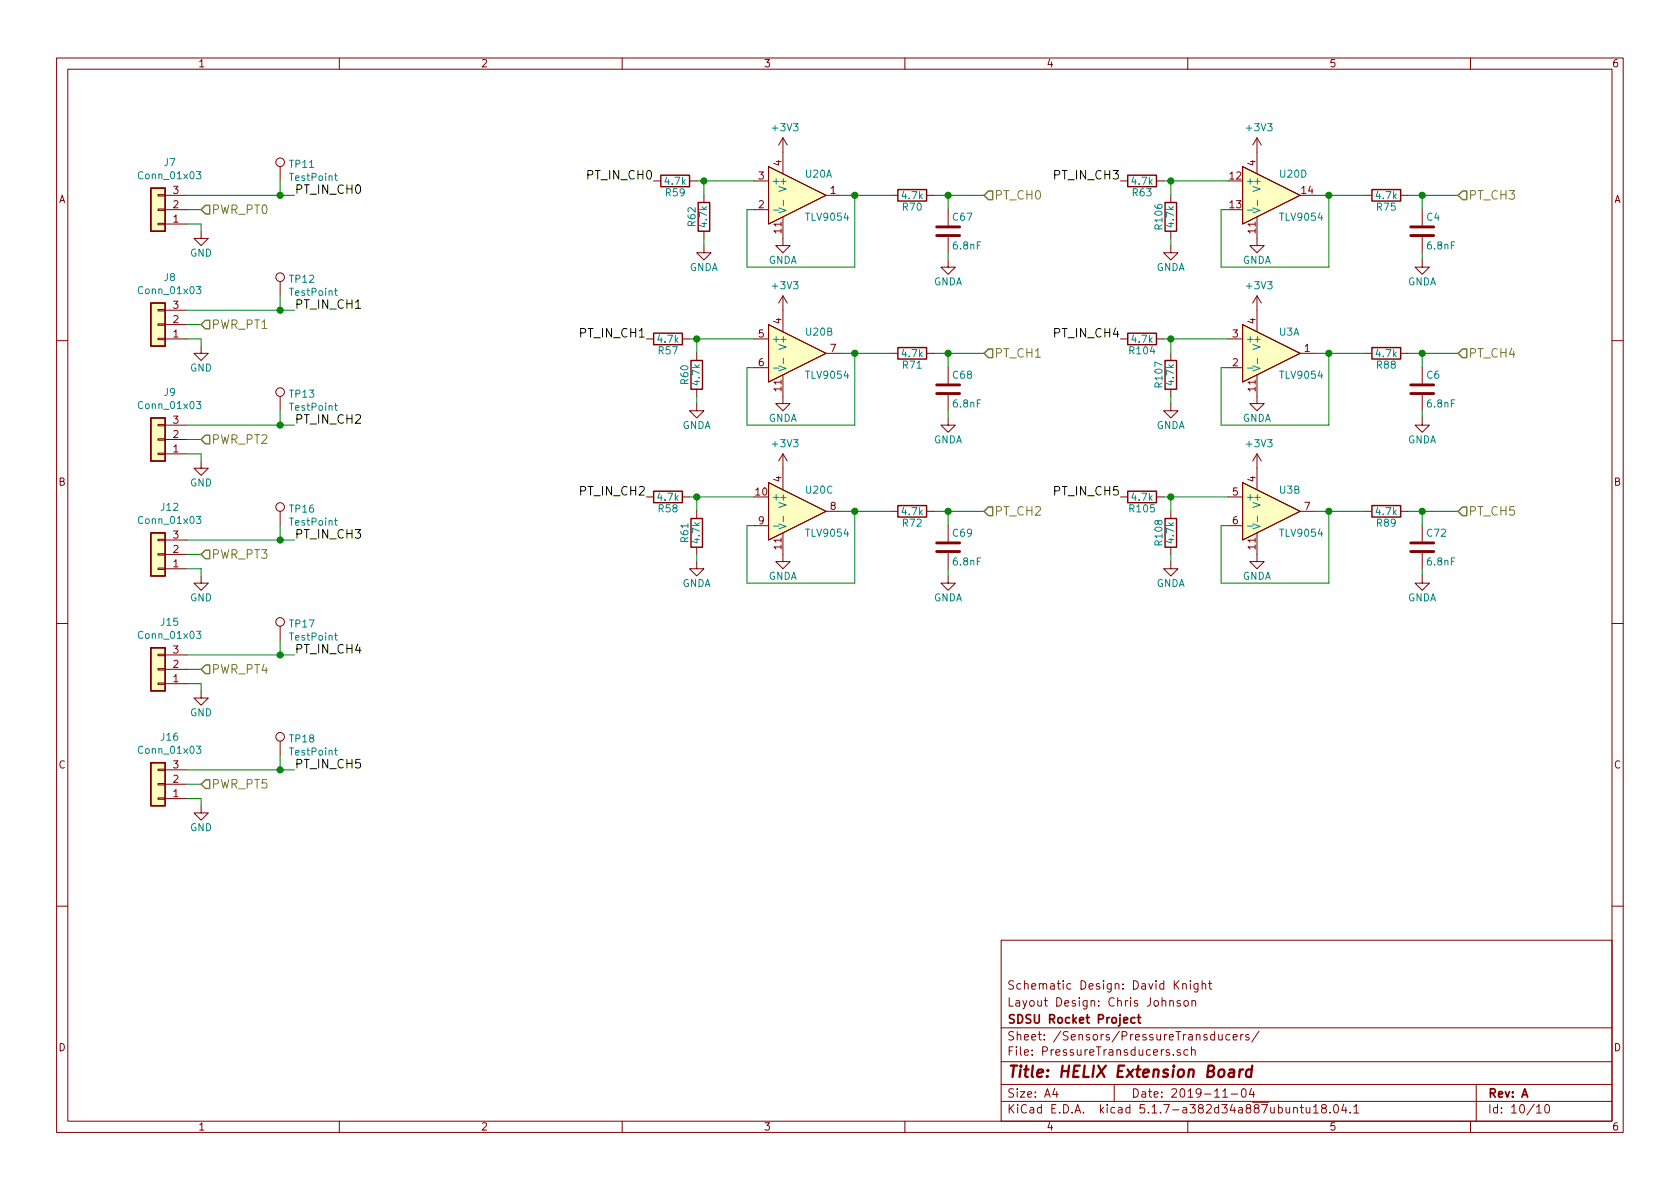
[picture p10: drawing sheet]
EESchema Schematic File Version 4
EELAYER 30 0
EELAYER END
$Descr A4 11693 8268
encoding utf-8
Sheet 10 10
Title "HELIX Extension Board"
Date "2019-11-04"
Rev "A"
Comp "SDSU Rocket Project"
Comment1 "Layout Design: Chris Johnson"
Comment2 "Schematic Design: David Knight"
Comment3 ""
Comment4 ""
$EndDescr
$Comp
L power:GND #PWR0101
U 1 1
P 1400 1600
F 0 "#PWR0101" H 1400 1350 50  0001 C CNN
F 1 "GND" H 1400 1450 50  0000 C CNN
F 2 "" H 1400 1600 50  0000 C CNN
F 3 "" H 1400 1600 50  0000 C CNN
	1    1400 1600
	1    0    0    -1  
$EndComp
Text HLabel 1400 1450 2    60   Input ~ 0
PWR_PT0
Wire Wire Line
	1300 1550 1400 1550
Wire Wire Line
	1400 1550 1400 1600
Wire Wire Line
	1400 1450 1300 1450
Wire Wire Line
	5250 1450 5200 1450
Wire Wire Line
	5200 1850 5950 1850
Wire Wire Line
	5850 1350 5950 1350
Connection ~ 5950 1350
$Comp
L Device:C C67
U 1 1
P 6600 1600
F 0 "C67" H 6625 1700 50  0000 L CNN
F 1 "6.8nF" H 6625 1500 50  0000 L CNN
F 2 "Capacitor_SMD:C_1206_3216Metric_Pad1.42x1.75mm_HandSolder" H 6638 1450 50  0001 C CNN
F 3 "" H 6600 1600 50  0000 C CNN
	1    6600 1600
	1    0    0    -1  
$EndComp
$Comp
L Device:R R70
U 1 1
P 6350 1350
F 0 "R70" V 6430 1350 50  0000 C CNN
F 1 "4.7k" V 6350 1350 50  0000 C CNN
F 2 "Resistor_SMD:R_1206_3216Metric_Pad1.42x1.75mm_HandSolder" V 6280 1350 50  0001 C CNN
F 3 "" H 6350 1350 50  0000 C CNN
	1    6350 1350
	0    1    1    0   
$EndComp
Wire Wire Line
	6600 1800 6600 1750
Wire Wire Line
	6500 1350 6600 1350
Connection ~ 6600 1350
$Comp
L power:GND #PWR0102
U 1 1
P 1400 2400
F 0 "#PWR0102" H 1400 2150 50  0001 C CNN
F 1 "GND" H 1400 2250 50  0000 C CNN
F 2 "" H 1400 2400 50  0000 C CNN
F 3 "" H 1400 2400 50  0000 C CNN
	1    1400 2400
	1    0    0    -1  
$EndComp
Text HLabel 1400 2250 2    60   Input ~ 0
PWR_PT1
Wire Wire Line
	1300 2350 1400 2350
Wire Wire Line
	1400 2350 1400 2400
Wire Wire Line
	1400 2250 1300 2250
$Comp
L power:GND #PWR0103
U 1 1
P 1400 3200
F 0 "#PWR0103" H 1400 2950 50  0001 C CNN
F 1 "GND" H 1400 3050 50  0000 C CNN
F 2 "" H 1400 3200 50  0000 C CNN
F 3 "" H 1400 3200 50  0000 C CNN
	1    1400 3200
	1    0    0    -1  
$EndComp
Text HLabel 1400 3050 2    60   Input ~ 0
PWR_PT2
Wire Wire Line
	1300 3150 1400 3150
Wire Wire Line
	1400 3150 1400 3200
Wire Wire Line
	1400 3050 1300 3050
Text HLabel 6850 1350 2    60   Input ~ 0
PT_CH0
Text HLabel 6850 2450 2    60   Input ~ 0
PT_CH1
Text HLabel 6850 3550 2    60   Input ~ 0
PT_CH2
$Comp
L power:GNDA #PWR0106
U 1 1
P 5450 1650
F 0 "#PWR0106" H 5450 1400 50  0001 C CNN
F 1 "GNDA" H 5450 1500 50  0000 C CNN
F 2 "" H 5450 1650 50  0000 C CNN
F 3 "" H 5450 1650 50  0000 C CNN
	1    5450 1650
	1    0    0    -1  
$EndComp
$Comp
L power:GNDA #PWR0111
U 1 1
P 6600 1800
F 0 "#PWR0111" H 6600 1550 50  0001 C CNN
F 1 "GNDA" H 6600 1650 50  0000 C CNN
F 2 "" H 6600 1800 50  0000 C CNN
F 3 "" H 6600 1800 50  0000 C CNN
	1    6600 1800
	1    0    0    -1  
$EndComp
Wire Wire Line
	5950 1850 5950 1350
Wire Wire Line
	5200 1450 5200 1850
Wire Wire Line
	6600 1450 6600 1350
Wire Wire Line
	5250 2550 5200 2550
Wire Wire Line
	5200 2950 5950 2950
Wire Wire Line
	5850 2450 5950 2450
Connection ~ 5950 2450
$Comp
L Device:C C68
U 1 1
P 6600 2700
F 0 "C68" H 6625 2800 50  0000 L CNN
F 1 "6.8nF" H 6625 2600 50  0000 L CNN
F 2 "Capacitor_SMD:C_1206_3216Metric_Pad1.42x1.75mm_HandSolder" H 6638 2550 50  0001 C CNN
F 3 "" H 6600 2700 50  0000 C CNN
	1    6600 2700
	1    0    0    -1  
$EndComp
$Comp
L Device:R R71
U 1 1
P 6350 2450
F 0 "R71" V 6430 2450 50  0000 C CNN
F 1 "4.7k" V 6350 2450 50  0000 C CNN
F 2 "Resistor_SMD:R_1206_3216Metric_Pad1.42x1.75mm_HandSolder" V 6280 2450 50  0001 C CNN
F 3 "" H 6350 2450 50  0000 C CNN
	1    6350 2450
	0    1    1    0   
$EndComp
Wire Wire Line
	6600 2900 6600 2850
Wire Wire Line
	6500 2450 6600 2450
Connection ~ 6600 2450
$Comp
L power:GNDA #PWR0108
U 1 1
P 5450 2750
F 0 "#PWR0108" H 5450 2500 50  0001 C CNN
F 1 "GNDA" H 5450 2600 50  0000 C CNN
F 2 "" H 5450 2750 50  0000 C CNN
F 3 "" H 5450 2750 50  0000 C CNN
	1    5450 2750
	1    0    0    -1  
$EndComp
$Comp
L power:GNDA #PWR0112
U 1 1
P 6600 2900
F 0 "#PWR0112" H 6600 2650 50  0001 C CNN
F 1 "GNDA" H 6600 2750 50  0000 C CNN
F 2 "" H 6600 2900 50  0000 C CNN
F 3 "" H 6600 2900 50  0000 C CNN
	1    6600 2900
	1    0    0    -1  
$EndComp
Wire Wire Line
	5950 2950 5950 2450
Wire Wire Line
	5200 2550 5200 2950
Wire Wire Line
	6600 2550 6600 2450
Wire Wire Line
	5250 3650 5200 3650
Wire Wire Line
	5200 4050 5950 4050
Wire Wire Line
	5850 3550 5950 3550
Connection ~ 5950 3550
$Comp
L Device:C C69
U 1 1
P 6600 3800
F 0 "C69" H 6625 3900 50  0000 L CNN
F 1 "6.8nF" H 6625 3700 50  0000 L CNN
F 2 "Capacitor_SMD:C_1206_3216Metric_Pad1.42x1.75mm_HandSolder" H 6638 3650 50  0001 C CNN
F 3 "" H 6600 3800 50  0000 C CNN
	1    6600 3800
	1    0    0    -1  
$EndComp
$Comp
L Device:R R72
U 1 1
P 6350 3550
F 0 "R72" V 6430 3550 50  0000 C CNN
F 1 "4.7k" V 6350 3550 50  0000 C CNN
F 2 "Resistor_SMD:R_1206_3216Metric_Pad1.42x1.75mm_HandSolder" V 6280 3550 50  0001 C CNN
F 3 "" H 6350 3550 50  0000 C CNN
	1    6350 3550
	0    1    1    0   
$EndComp
Wire Wire Line
	6600 4000 6600 3950
Wire Wire Line
	6500 3550 6600 3550
Connection ~ 6600 3550
$Comp
L power:GNDA #PWR0110
U 1 1
P 5450 3850
F 0 "#PWR0110" H 5450 3600 50  0001 C CNN
F 1 "GNDA" H 5450 3700 50  0000 C CNN
F 2 "" H 5450 3850 50  0000 C CNN
F 3 "" H 5450 3850 50  0000 C CNN
	1    5450 3850
	1    0    0    -1  
$EndComp
$Comp
L power:GNDA #PWR0113
U 1 1
P 6600 4000
F 0 "#PWR0113" H 6600 3750 50  0001 C CNN
F 1 "GNDA" H 6600 3850 50  0000 C CNN
F 2 "" H 6600 4000 50  0000 C CNN
F 3 "" H 6600 4000 50  0000 C CNN
	1    6600 4000
	1    0    0    -1  
$EndComp
Wire Wire Line
	5950 4050 5950 3550
Wire Wire Line
	5200 3650 5200 4050
Wire Wire Line
	6600 3650 6600 3550
Wire Wire Line
	1300 1350 1950 1350
Wire Wire Line
	2050 2150 1950 2150
Wire Wire Line
	1300 2950 1950 2950
Wire Wire Line
	5950 1350 6200 1350
Wire Wire Line
	6600 1350 6850 1350
Wire Wire Line
	5950 2450 6200 2450
Wire Wire Line
	6600 2450 6850 2450
Wire Wire Line
	5950 3550 6200 3550
Wire Wire Line
	6600 3550 6850 3550
$Comp
L Connector_Generic:Conn_01x03 J7
U 1 1
P 1100 1450
F 0 "J7" H 1018 1125 50  0000 C CNN
F 1 "Conn_01x03" H 1018 1216 50  0000 C CNN
F 2 "Connector_Molex:Molex_MicroClasp_55932-0330_1x03_P2.00mm_Vertical" H 1100 1450 50  0001 C CNN
F 3 "~" H 1100 1450 50  0001 C CNN
	1    1100 1450
	-1   0    0    1   
$EndComp
$Comp
L Connector_Generic:Conn_01x03 J8
U 1 1
P 1100 2250
F 0 "J8" H 1018 1925 50  0000 C CNN
F 1 "Conn_01x03" H 1018 2016 50  0000 C CNN
F 2 "Connector_Molex:Molex_MicroClasp_55932-0330_1x03_P2.00mm_Vertical" H 1100 2250 50  0001 C CNN
F 3 "~" H 1100 2250 50  0001 C CNN
	1    1100 2250
	-1   0    0    1   
$EndComp
$Comp
L Connector_Generic:Conn_01x03 J9
U 1 1
P 1100 3050
F 0 "J9" H 1018 2725 50  0000 C CNN
F 1 "Conn_01x03" H 1018 2816 50  0000 C CNN
F 2 "Connector_Molex:Molex_MicroClasp_55932-0330_1x03_P2.00mm_Vertical" H 1100 3050 50  0001 C CNN
F 3 "~" H 1100 3050 50  0001 C CNN
	1    1100 3050
	-1   0    0    1   
$EndComp
$Comp
L Connector:TestPoint TP13
U 1 1
P 1950 2850
F 0 "TP13" H 2008 2968 50  0000 L CNN
F 1 "TestPoint" H 2008 2877 50  0000 L CNN
F 2 "TestPoint:TestPoint_Keystone_5010-5014_Multipurpose" H 2150 2850 50  0001 C CNN
F 3 "~" H 2150 2850 50  0001 C CNN
	1    1950 2850
	1    0    0    -1  
$EndComp
$Comp
L Connector:TestPoint TP12
U 1 1
P 1950 2050
F 0 "TP12" H 2008 2168 50  0000 L CNN
F 1 "TestPoint" H 2008 2077 50  0000 L CNN
F 2 "TestPoint:TestPoint_Keystone_5010-5014_Multipurpose" H 2150 2050 50  0001 C CNN
F 3 "~" H 2150 2050 50  0001 C CNN
	1    1950 2050
	1    0    0    -1  
$EndComp
$Comp
L Connector:TestPoint TP11
U 1 1
P 1950 1250
F 0 "TP11" H 2008 1368 50  0000 L CNN
F 1 "TestPoint" H 2008 1277 50  0000 L CNN
F 2 "TestPoint:TestPoint_Keystone_5010-5014_Multipurpose" H 2150 1250 50  0001 C CNN
F 3 "~" H 2150 1250 50  0001 C CNN
	1    1950 1250
	1    0    0    -1  
$EndComp
Wire Wire Line
	1950 1250 1950 1350
Connection ~ 1950 1350
Wire Wire Line
	1950 1350 2050 1350
Wire Wire Line
	1950 2050 1950 2150
Connection ~ 1950 2150
Wire Wire Line
	1950 2150 1300 2150
Wire Wire Line
	1950 2850 1950 2950
Connection ~ 1950 2950
Wire Wire Line
	1950 2950 2050 2950
$Comp
L power:+3V3 #PWR0105
U 1 1
P 5450 1050
F 0 "#PWR0105" H 5450 900 50  0001 C CNN
F 1 "+3V3" H 5465 1223 50  0000 C CNN
F 2 "" H 5450 1050 50  0001 C CNN
F 3 "" H 5450 1050 50  0001 C CNN
	1    5450 1050
	1    0    0    -1  
$EndComp
$Comp
L power:+3V3 #PWR0107
U 1 1
P 5450 2150
F 0 "#PWR0107" H 5450 2000 50  0001 C CNN
F 1 "+3V3" H 5465 2323 50  0000 C CNN
F 2 "" H 5450 2150 50  0001 C CNN
F 3 "" H 5450 2150 50  0001 C CNN
	1    5450 2150
	1    0    0    -1  
$EndComp
$Comp
L power:+3V3 #PWR0109
U 1 1
P 5450 3250
F 0 "#PWR0109" H 5450 3100 50  0001 C CNN
F 1 "+3V3" H 5465 3423 50  0000 C CNN
F 2 "" H 5450 3250 50  0001 C CNN
F 3 "" H 5450 3250 50  0001 C CNN
	1    5450 3250
	1    0    0    -1  
$EndComp
Text Label 4550 1250 2    60   ~ 0
PT_IN_CH0
Text Label 4500 2350 2    60   ~ 0
PT_IN_CH1
Text Label 4500 3450 2    60   ~ 0
PT_IN_CH2
Text Label 2050 1350 0    60   ~ 0
PT_IN_CH0
Text Label 2050 2150 0    60   ~ 0
PT_IN_CH1
Text Label 2050 2950 0    60   ~ 0
PT_IN_CH2
$Comp
L helix:TLV9054 U20
U 1 1
P 5550 1350
F 0 "U20" H 5600 1500 50  0000 L CNN
F 1 "TLV9054" H 5600 1200 50  0000 L CNN
F 2 "Package_SO:TSSOP-14_4.4x5mm_P0.65mm" H 5500 1450 50  0001 C CNN
F 3 "https://www.ti.com/lit/ds/symlink/tlv9054.pdf" H 5600 1550 50  0001 C CNN
F 4 "296-TLV9054IPWRCT-ND" H 5550 1350 50  0001 C CNN "DigiKey Part Number"
	1    5550 1350
	1    0    0    -1  
$EndComp
$Comp
L helix:TLV9054 U20
U 2 1
P 5550 2450
F 0 "U20" H 5600 2600 50  0000 L CNN
F 1 "TLV9054" H 5600 2300 50  0000 L CNN
F 2 "Package_SO:TSSOP-14_4.4x5mm_P0.65mm" H 5500 2550 50  0001 C CNN
F 3 "https://www.ti.com/lit/ds/symlink/tlv9054.pdf" H 5600 2650 50  0001 C CNN
F 4 "296-TLV9054IPWRCT-ND" H 5550 2450 50  0001 C CNN "DigiKey Part Number"
	2    5550 2450
	1    0    0    -1  
$EndComp
$Comp
L helix:TLV9054 U20
U 3 1
P 5550 3550
F 0 "U20" H 5600 3700 50  0000 L CNN
F 1 "TLV9054" H 5600 3400 50  0000 L CNN
F 2 "Package_SO:TSSOP-14_4.4x5mm_P0.65mm" H 5500 3650 50  0001 C CNN
F 3 "https://www.ti.com/lit/ds/symlink/tlv9054.pdf" H 5600 3750 50  0001 C CNN
F 4 "296-TLV9054IPWRCT-ND" H 5550 3550 50  0001 C CNN "DigiKey Part Number"
	3    5550 3550
	1    0    0    -1  
$EndComp
$Comp
L power:GND #PWR013
U 1 1
P 1400 4000
F 0 "#PWR013" H 1400 3750 50  0001 C CNN
F 1 "GND" H 1400 3850 50  0000 C CNN
F 2 "" H 1400 4000 50  0000 C CNN
F 3 "" H 1400 4000 50  0000 C CNN
	1    1400 4000
	1    0    0    -1  
$EndComp
Text HLabel 1400 3850 2    60   Input ~ 0
PWR_PT3
Wire Wire Line
	1300 3950 1400 3950
Wire Wire Line
	1400 3950 1400 4000
Wire Wire Line
	1400 3850 1300 3850
$Comp
L power:GND #PWR014
U 1 1
P 1400 4800
F 0 "#PWR014" H 1400 4550 50  0001 C CNN
F 1 "GND" H 1400 4650 50  0000 C CNN
F 2 "" H 1400 4800 50  0000 C CNN
F 3 "" H 1400 4800 50  0000 C CNN
	1    1400 4800
	1    0    0    -1  
$EndComp
Text HLabel 1400 4650 2    60   Input ~ 0
PWR_PT4
Wire Wire Line
	1300 4750 1400 4750
Wire Wire Line
	1400 4750 1400 4800
Wire Wire Line
	1400 4650 1300 4650
$Comp
L power:GND #PWR016
U 1 1
P 1400 5600
F 0 "#PWR016" H 1400 5350 50  0001 C CNN
F 1 "GND" H 1400 5450 50  0000 C CNN
F 2 "" H 1400 5600 50  0000 C CNN
F 3 "" H 1400 5600 50  0000 C CNN
	1    1400 5600
	1    0    0    -1  
$EndComp
Text HLabel 1400 5450 2    60   Input ~ 0
PWR_PT5
Wire Wire Line
	1300 5550 1400 5550
Wire Wire Line
	1400 5550 1400 5600
Wire Wire Line
	1400 5450 1300 5450
Wire Wire Line
	1300 3750 1950 3750
Wire Wire Line
	2050 4550 1950 4550
Wire Wire Line
	1300 5350 1950 5350
$Comp
L Connector_Generic:Conn_01x03 J12
U 1 1
P 1100 3850
F 0 "J12" H 1018 3525 50  0000 C CNN
F 1 "Conn_01x03" H 1018 3616 50  0000 C CNN
F 2 "Connector_Molex:Molex_MicroClasp_55932-0330_1x03_P2.00mm_Vertical" H 1100 3850 50  0001 C CNN
F 3 "~" H 1100 3850 50  0001 C CNN
	1    1100 3850
	-1   0    0    1   
$EndComp
$Comp
L Connector_Generic:Conn_01x03 J15
U 1 1
P 1100 4650
F 0 "J15" H 1018 4325 50  0000 C CNN
F 1 "Conn_01x03" H 1018 4416 50  0000 C CNN
F 2 "Connector_Molex:Molex_MicroClasp_55932-0330_1x03_P2.00mm_Vertical" H 1100 4650 50  0001 C CNN
F 3 "~" H 1100 4650 50  0001 C CNN
	1    1100 4650
	-1   0    0    1   
$EndComp
$Comp
L Connector_Generic:Conn_01x03 J16
U 1 1
P 1100 5450
F 0 "J16" H 1018 5125 50  0000 C CNN
F 1 "Conn_01x03" H 1018 5216 50  0000 C CNN
F 2 "Connector_Molex:Molex_MicroClasp_55932-0330_1x03_P2.00mm_Vertical" H 1100 5450 50  0001 C CNN
F 3 "~" H 1100 5450 50  0001 C CNN
	1    1100 5450
	-1   0    0    1   
$EndComp
$Comp
L Connector:TestPoint TP18
U 1 1
P 1950 5250
F 0 "TP18" H 2008 5368 50  0000 L CNN
F 1 "TestPoint" H 2008 5277 50  0000 L CNN
F 2 "TestPoint:TestPoint_Keystone_5010-5014_Multipurpose" H 2150 5250 50  0001 C CNN
F 3 "~" H 2150 5250 50  0001 C CNN
	1    1950 5250
	1    0    0    -1  
$EndComp
$Comp
L Connector:TestPoint TP17
U 1 1
P 1950 4450
F 0 "TP17" H 2008 4568 50  0000 L CNN
F 1 "TestPoint" H 2008 4477 50  0000 L CNN
F 2 "TestPoint:TestPoint_Keystone_5010-5014_Multipurpose" H 2150 4450 50  0001 C CNN
F 3 "~" H 2150 4450 50  0001 C CNN
	1    1950 4450
	1    0    0    -1  
$EndComp
$Comp
L Connector:TestPoint TP16
U 1 1
P 1950 3650
F 0 "TP16" H 2008 3768 50  0000 L CNN
F 1 "TestPoint" H 2008 3677 50  0000 L CNN
F 2 "TestPoint:TestPoint_Keystone_5010-5014_Multipurpose" H 2150 3650 50  0001 C CNN
F 3 "~" H 2150 3650 50  0001 C CNN
	1    1950 3650
	1    0    0    -1  
$EndComp
Wire Wire Line
	1950 3650 1950 3750
Connection ~ 1950 3750
Wire Wire Line
	1950 3750 2050 3750
Wire Wire Line
	1950 4450 1950 4550
Connection ~ 1950 4550
Wire Wire Line
	1950 4550 1300 4550
Wire Wire Line
	1950 5250 1950 5350
Connection ~ 1950 5350
Wire Wire Line
	1950 5350 2050 5350
Text Label 2050 3750 0    60   ~ 0
PT_IN_CH3
Text Label 2050 4550 0    60   ~ 0
PT_IN_CH4
Text Label 2050 5350 0    60   ~ 0
PT_IN_CH5
Text Label 7800 1250 2    60   ~ 0
PT_IN_CH3
Text Label 7800 2350 2    60   ~ 0
PT_IN_CH4
Text Label 7800 3450 2    60   ~ 0
PT_IN_CH5
Wire Wire Line
	8550 1450 8500 1450
Wire Wire Line
	8500 1850 9250 1850
Wire Wire Line
	9150 1350 9250 1350
Connection ~ 9250 1350
$Comp
L Device:C C4
U 1 1
P 9900 1600
F 0 "C4" H 9925 1700 50  0000 L CNN
F 1 "6.8nF" H 9925 1500 50  0000 L CNN
F 2 "Capacitor_SMD:C_1206_3216Metric_Pad1.42x1.75mm_HandSolder" H 9938 1450 50  0001 C CNN
F 3 "" H 9900 1600 50  0000 C CNN
	1    9900 1600
	1    0    0    -1  
$EndComp
$Comp
L Device:R R75
U 1 1
P 9650 1350
F 0 "R75" V 9730 1350 50  0000 C CNN
F 1 "4.7k" V 9650 1350 50  0000 C CNN
F 2 "Resistor_SMD:R_1206_3216Metric_Pad1.42x1.75mm_HandSolder" V 9580 1350 50  0001 C CNN
F 3 "" H 9650 1350 50  0000 C CNN
	1    9650 1350
	0    1    1    0   
$EndComp
Wire Wire Line
	9900 1800 9900 1750
Wire Wire Line
	9800 1350 9900 1350
Connection ~ 9900 1350
Text HLabel 10150 1350 2    60   Input ~ 0
PT_CH3
Text HLabel 10150 2450 2    60   Input ~ 0
PT_CH4
Text HLabel 10150 3550 2    60   Input ~ 0
PT_CH5
$Comp
L power:GNDA #PWR051
U 1 1
P 8750 1650
F 0 "#PWR051" H 8750 1400 50  0001 C CNN
F 1 "GNDA" H 8750 1500 50  0000 C CNN
F 2 "" H 8750 1650 50  0000 C CNN
F 3 "" H 8750 1650 50  0000 C CNN
	1    8750 1650
	1    0    0    -1  
$EndComp
$Comp
L power:GNDA #PWR0148
U 1 1
P 9900 1800
F 0 "#PWR0148" H 9900 1550 50  0001 C CNN
F 1 "GNDA" H 9900 1650 50  0000 C CNN
F 2 "" H 9900 1800 50  0000 C CNN
F 3 "" H 9900 1800 50  0000 C CNN
	1    9900 1800
	1    0    0    -1  
$EndComp
Wire Wire Line
	9250 1850 9250 1350
Wire Wire Line
	8500 1450 8500 1850
Wire Wire Line
	9900 1450 9900 1350
Wire Wire Line
	8550 2550 8500 2550
Wire Wire Line
	8500 2950 9250 2950
Wire Wire Line
	9150 2450 9250 2450
Connection ~ 9250 2450
$Comp
L Device:C C6
U 1 1
P 9900 2700
F 0 "C6" H 9925 2800 50  0000 L CNN
F 1 "6.8nF" H 9925 2600 50  0000 L CNN
F 2 "Capacitor_SMD:C_1206_3216Metric_Pad1.42x1.75mm_HandSolder" H 9938 2550 50  0001 C CNN
F 3 "" H 9900 2700 50  0000 C CNN
	1    9900 2700
	1    0    0    -1  
$EndComp
$Comp
L Device:R R88
U 1 1
P 9650 2450
F 0 "R88" V 9730 2450 50  0000 C CNN
F 1 "4.7k" V 9650 2450 50  0000 C CNN
F 2 "Resistor_SMD:R_1206_3216Metric_Pad1.42x1.75mm_HandSolder" V 9580 2450 50  0001 C CNN
F 3 "" H 9650 2450 50  0000 C CNN
	1    9650 2450
	0    1    1    0   
$EndComp
Wire Wire Line
	9900 2900 9900 2850
Wire Wire Line
	9800 2450 9900 2450
Connection ~ 9900 2450
$Comp
L power:GNDA #PWR0116
U 1 1
P 8750 2750
F 0 "#PWR0116" H 8750 2500 50  0001 C CNN
F 1 "GNDA" H 8750 2600 50  0000 C CNN
F 2 "" H 8750 2750 50  0000 C CNN
F 3 "" H 8750 2750 50  0000 C CNN
	1    8750 2750
	1    0    0    -1  
$EndComp
$Comp
L power:GNDA #PWR0149
U 1 1
P 9900 2900
F 0 "#PWR0149" H 9900 2650 50  0001 C CNN
F 1 "GNDA" H 9900 2750 50  0000 C CNN
F 2 "" H 9900 2900 50  0000 C CNN
F 3 "" H 9900 2900 50  0000 C CNN
	1    9900 2900
	1    0    0    -1  
$EndComp
Wire Wire Line
	9250 2950 9250 2450
Wire Wire Line
	8500 2550 8500 2950
Wire Wire Line
	9900 2550 9900 2450
Wire Wire Line
	8550 3650 8500 3650
Wire Wire Line
	8500 4050 9250 4050
Wire Wire Line
	9150 3550 9250 3550
Connection ~ 9250 3550
$Comp
L Device:C C72
U 1 1
P 9900 3800
F 0 "C72" H 9925 3900 50  0000 L CNN
F 1 "6.8nF" H 9925 3700 50  0000 L CNN
F 2 "Capacitor_SMD:C_1206_3216Metric_Pad1.42x1.75mm_HandSolder" H 9938 3650 50  0001 C CNN
F 3 "" H 9900 3800 50  0000 C CNN
	1    9900 3800
	1    0    0    -1  
$EndComp
$Comp
L Device:R R89
U 1 1
P 9650 3550
F 0 "R89" V 9730 3550 50  0000 C CNN
F 1 "4.7k" V 9650 3550 50  0000 C CNN
F 2 "Resistor_SMD:R_1206_3216Metric_Pad1.42x1.75mm_HandSolder" V 9580 3550 50  0001 C CNN
F 3 "" H 9650 3550 50  0000 C CNN
	1    9650 3550
	0    1    1    0   
$EndComp
Wire Wire Line
	9900 4000 9900 3950
Wire Wire Line
	9800 3550 9900 3550
Connection ~ 9900 3550
$Comp
L power:GNDA #PWR0147
U 1 1
P 8750 3850
F 0 "#PWR0147" H 8750 3600 50  0001 C CNN
F 1 "GNDA" H 8750 3700 50  0000 C CNN
F 2 "" H 8750 3850 50  0000 C CNN
F 3 "" H 8750 3850 50  0000 C CNN
	1    8750 3850
	1    0    0    -1  
$EndComp
$Comp
L power:GNDA #PWR0150
U 1 1
P 9900 4000
F 0 "#PWR0150" H 9900 3750 50  0001 C CNN
F 1 "GNDA" H 9900 3850 50  0000 C CNN
F 2 "" H 9900 4000 50  0000 C CNN
F 3 "" H 9900 4000 50  0000 C CNN
	1    9900 4000
	1    0    0    -1  
$EndComp
Wire Wire Line
	9250 4050 9250 3550
Wire Wire Line
	8500 3650 8500 4050
Wire Wire Line
	9900 3650 9900 3550
Wire Wire Line
	9250 1350 9500 1350
Wire Wire Line
	9900 1350 10150 1350
Wire Wire Line
	9250 2450 9500 2450
Wire Wire Line
	9900 2450 10150 2450
Wire Wire Line
	9250 3550 9500 3550
Wire Wire Line
	9900 3550 10150 3550
$Comp
L power:+3V3 #PWR050
U 1 1
P 8750 1050
F 0 "#PWR050" H 8750 900 50  0001 C CNN
F 1 "+3V3" H 8765 1223 50  0000 C CNN
F 2 "" H 8750 1050 50  0001 C CNN
F 3 "" H 8750 1050 50  0001 C CNN
	1    8750 1050
	1    0    0    -1  
$EndComp
$Comp
L power:+3V3 #PWR0104
U 1 1
P 8750 2150
F 0 "#PWR0104" H 8750 2000 50  0001 C CNN
F 1 "+3V3" H 8765 2323 50  0000 C CNN
F 2 "" H 8750 2150 50  0001 C CNN
F 3 "" H 8750 2150 50  0001 C CNN
	1    8750 2150
	1    0    0    -1  
$EndComp
$Comp
L power:+3V3 #PWR0119
U 1 1
P 8750 3250
F 0 "#PWR0119" H 8750 3100 50  0001 C CNN
F 1 "+3V3" H 8765 3423 50  0000 C CNN
F 2 "" H 8750 3250 50  0001 C CNN
F 3 "" H 8750 3250 50  0001 C CNN
	1    8750 3250
	1    0    0    -1  
$EndComp
$Comp
L helix:TLV9054 U20
U 4 1
P 8850 1350
F 0 "U20" H 8900 1500 50  0000 L CNN
F 1 "TLV9054" H 8900 1200 50  0000 L CNN
F 2 "Package_SO:TSSOP-14_4.4x5mm_P0.65mm" H 8800 1450 50  0001 C CNN
F 3 "https://www.ti.com/lit/ds/symlink/tlv9054.pdf" H 8900 1550 50  0001 C CNN
F 4 "296-TLV9054IPWRCT-ND" H 8850 1350 50  0001 C CNN "DigiKey Part Number"
	4    8850 1350
	1    0    0    -1  
$EndComp
$Comp
L helix:TLV9054 U3
U 1 1
P 8850 2450
F 0 "U3" H 8900 2600 50  0000 L CNN
F 1 "TLV9054" H 8900 2300 50  0000 L CNN
F 2 "Package_SO:TSSOP-14_4.4x5mm_P0.65mm" H 8800 2550 50  0001 C CNN
F 3 "https://www.ti.com/lit/ds/symlink/tlv9054.pdf" H 8900 2650 50  0001 C CNN
F 4 "296-TLV9054IPWRCT-ND" H 8850 2450 50  0001 C CNN "DigiKey Part Number"
	1    8850 2450
	1    0    0    -1  
$EndComp
$Comp
L helix:TLV9054 U3
U 2 1
P 8850 3550
F 0 "U3" H 8900 3700 50  0000 L CNN
F 1 "TLV9054" H 8900 3400 50  0000 L CNN
F 2 "Package_SO:TSSOP-14_4.4x5mm_P0.65mm" H 8800 3650 50  0001 C CNN
F 3 "https://www.ti.com/lit/ds/symlink/tlv9054.pdf" H 8900 3750 50  0001 C CNN
F 4 "296-TLV9054IPWRCT-ND" H 8850 3550 50  0001 C CNN "DigiKey Part Number"
	2    8850 3550
	1    0    0    -1  
$EndComp
$Comp
L Device:R R59
U 1 1
P 4700 1250
F 0 "R59" V 4780 1250 50  0000 C CNN
F 1 "4.7k" V 4700 1250 50  0000 C CNN
F 2 "Resistor_SMD:R_1206_3216Metric_Pad1.42x1.75mm_HandSolder" V 4630 1250 50  0001 C CNN
F 3 "" H 4700 1250 50  0000 C CNN
	1    4700 1250
	0    1    1    0   
$EndComp
$Comp
L Device:R R62
U 1 1
P 4900 1500
F 0 "R62" V 4980 1500 50  0000 C CNN
F 1 "4.7k" V 4900 1500 50  0000 C CNN
F 2 "Resistor_SMD:R_1206_3216Metric_Pad1.42x1.75mm_HandSolder" V 4830 1500 50  0001 C CNN
F 3 "" H 4900 1500 50  0000 C CNN
	1    4900 1500
	-1   0    0    1   
$EndComp
Wire Wire Line
	4850 1250 4900 1250
Wire Wire Line
	4900 1350 4900 1250
Connection ~ 4900 1250
Wire Wire Line
	4900 1250 5250 1250
$Comp
L power:GNDA #PWR084
U 1 1
P 4900 1700
F 0 "#PWR084" H 4900 1450 50  0001 C CNN
F 1 "GNDA" H 4900 1550 50  0000 C CNN
F 2 "" H 4900 1700 50  0000 C CNN
F 3 "" H 4900 1700 50  0000 C CNN
	1    4900 1700
	1    0    0    -1  
$EndComp
Wire Wire Line
	4900 1700 4900 1650
$Comp
L Device:R R57
U 1 1
P 4650 2350
F 0 "R57" V 4730 2350 50  0000 C CNN
F 1 "4.7k" V 4650 2350 50  0000 C CNN
F 2 "Resistor_SMD:R_1206_3216Metric_Pad1.42x1.75mm_HandSolder" V 4580 2350 50  0001 C CNN
F 3 "" H 4650 2350 50  0000 C CNN
	1    4650 2350
	0    1    1    0   
$EndComp
$Comp
L Device:R R60
U 1 1
P 4850 2600
F 0 "R60" V 4930 2600 50  0000 C CNN
F 1 "4.7k" V 4850 2600 50  0000 C CNN
F 2 "Resistor_SMD:R_1206_3216Metric_Pad1.42x1.75mm_HandSolder" V 4780 2600 50  0001 C CNN
F 3 "" H 4850 2600 50  0000 C CNN
	1    4850 2600
	-1   0    0    1   
$EndComp
Wire Wire Line
	4800 2350 4850 2350
Wire Wire Line
	4850 2450 4850 2350
Connection ~ 4850 2350
$Comp
L power:GNDA #PWR012
U 1 1
P 4850 2800
F 0 "#PWR012" H 4850 2550 50  0001 C CNN
F 1 "GNDA" H 4850 2650 50  0000 C CNN
F 2 "" H 4850 2800 50  0000 C CNN
F 3 "" H 4850 2800 50  0000 C CNN
	1    4850 2800
	1    0    0    -1  
$EndComp
Wire Wire Line
	4850 2800 4850 2750
Wire Wire Line
	4850 2350 5250 2350
$Comp
L Device:R R58
U 1 1
P 4650 3450
F 0 "R58" V 4730 3450 50  0000 C CNN
F 1 "4.7k" V 4650 3450 50  0000 C CNN
F 2 "Resistor_SMD:R_1206_3216Metric_Pad1.42x1.75mm_HandSolder" V 4580 3450 50  0001 C CNN
F 3 "" H 4650 3450 50  0000 C CNN
	1    4650 3450
	0    1    1    0   
$EndComp
$Comp
L Device:R R61
U 1 1
P 4850 3700
F 0 "R61" V 4930 3700 50  0000 C CNN
F 1 "4.7k" V 4850 3700 50  0000 C CNN
F 2 "Resistor_SMD:R_1206_3216Metric_Pad1.42x1.75mm_HandSolder" V 4780 3700 50  0001 C CNN
F 3 "" H 4850 3700 50  0000 C CNN
	1    4850 3700
	-1   0    0    1   
$EndComp
Wire Wire Line
	4800 3450 4850 3450
Wire Wire Line
	4850 3550 4850 3450
Connection ~ 4850 3450
$Comp
L power:GNDA #PWR049
U 1 1
P 4850 3900
F 0 "#PWR049" H 4850 3650 50  0001 C CNN
F 1 "GNDA" H 4850 3750 50  0000 C CNN
F 2 "" H 4850 3900 50  0000 C CNN
F 3 "" H 4850 3900 50  0000 C CNN
	1    4850 3900
	1    0    0    -1  
$EndComp
Wire Wire Line
	4850 3900 4850 3850
Wire Wire Line
	4850 3450 5250 3450
$Comp
L Device:R R105
U 1 1
P 7950 3450
F 0 "R105" V 8030 3450 50  0000 C CNN
F 1 "4.7k" V 7950 3450 50  0000 C CNN
F 2 "Resistor_SMD:R_1206_3216Metric_Pad1.42x1.75mm_HandSolder" V 7880 3450 50  0001 C CNN
F 3 "" H 7950 3450 50  0000 C CNN
	1    7950 3450
	0    1    1    0   
$EndComp
$Comp
L Device:R R108
U 1 1
P 8150 3700
F 0 "R108" V 8230 3700 50  0000 C CNN
F 1 "4.7k" V 8150 3700 50  0000 C CNN
F 2 "Resistor_SMD:R_1206_3216Metric_Pad1.42x1.75mm_HandSolder" V 8080 3700 50  0001 C CNN
F 3 "" H 8150 3700 50  0000 C CNN
	1    8150 3700
	-1   0    0    1   
$EndComp
Wire Wire Line
	8100 3450 8150 3450
Wire Wire Line
	8150 3550 8150 3450
Connection ~ 8150 3450
$Comp
L power:GNDA #PWR087
U 1 1
P 8150 3900
F 0 "#PWR087" H 8150 3650 50  0001 C CNN
F 1 "GNDA" H 8150 3750 50  0000 C CNN
F 2 "" H 8150 3900 50  0000 C CNN
F 3 "" H 8150 3900 50  0000 C CNN
	1    8150 3900
	1    0    0    -1  
$EndComp
Wire Wire Line
	8150 3900 8150 3850
Wire Wire Line
	8150 3450 8550 3450
$Comp
L Device:R R104
U 1 1
P 7950 2350
F 0 "R104" V 8030 2350 50  0000 C CNN
F 1 "4.7k" V 7950 2350 50  0000 C CNN
F 2 "Resistor_SMD:R_1206_3216Metric_Pad1.42x1.75mm_HandSolder" V 7880 2350 50  0001 C CNN
F 3 "" H 7950 2350 50  0000 C CNN
	1    7950 2350
	0    1    1    0   
$EndComp
$Comp
L Device:R R107
U 1 1
P 8150 2600
F 0 "R107" V 8230 2600 50  0000 C CNN
F 1 "4.7k" V 8150 2600 50  0000 C CNN
F 2 "Resistor_SMD:R_1206_3216Metric_Pad1.42x1.75mm_HandSolder" V 8080 2600 50  0001 C CNN
F 3 "" H 8150 2600 50  0000 C CNN
	1    8150 2600
	-1   0    0    1   
$EndComp
Wire Wire Line
	8100 2350 8150 2350
Wire Wire Line
	8150 2450 8150 2350
Connection ~ 8150 2350
$Comp
L power:GNDA #PWR086
U 1 1
P 8150 2800
F 0 "#PWR086" H 8150 2550 50  0001 C CNN
F 1 "GNDA" H 8150 2650 50  0000 C CNN
F 2 "" H 8150 2800 50  0000 C CNN
F 3 "" H 8150 2800 50  0000 C CNN
	1    8150 2800
	1    0    0    -1  
$EndComp
Wire Wire Line
	8150 2800 8150 2750
Wire Wire Line
	8150 2350 8550 2350
$Comp
L Device:R R63
U 1 1
P 7950 1250
F 0 "R63" V 8030 1250 50  0000 C CNN
F 1 "4.7k" V 7950 1250 50  0000 C CNN
F 2 "Resistor_SMD:R_1206_3216Metric_Pad1.42x1.75mm_HandSolder" V 7880 1250 50  0001 C CNN
F 3 "" H 7950 1250 50  0000 C CNN
	1    7950 1250
	0    1    1    0   
$EndComp
$Comp
L Device:R R106
U 1 1
P 8150 1500
F 0 "R106" V 8230 1500 50  0000 C CNN
F 1 "4.7k" V 8150 1500 50  0000 C CNN
F 2 "Resistor_SMD:R_1206_3216Metric_Pad1.42x1.75mm_HandSolder" V 8080 1500 50  0001 C CNN
F 3 "" H 8150 1500 50  0000 C CNN
	1    8150 1500
	-1   0    0    1   
$EndComp
Wire Wire Line
	8100 1250 8150 1250
Wire Wire Line
	8150 1350 8150 1250
Connection ~ 8150 1250
$Comp
L power:GNDA #PWR085
U 1 1
P 8150 1700
F 0 "#PWR085" H 8150 1450 50  0001 C CNN
F 1 "GNDA" H 8150 1550 50  0000 C CNN
F 2 "" H 8150 1700 50  0000 C CNN
F 3 "" H 8150 1700 50  0000 C CNN
	1    8150 1700
	1    0    0    -1  
$EndComp
Wire Wire Line
	8150 1700 8150 1650
Wire Wire Line
	8150 1250 8550 1250
$EndSCHEMATC
